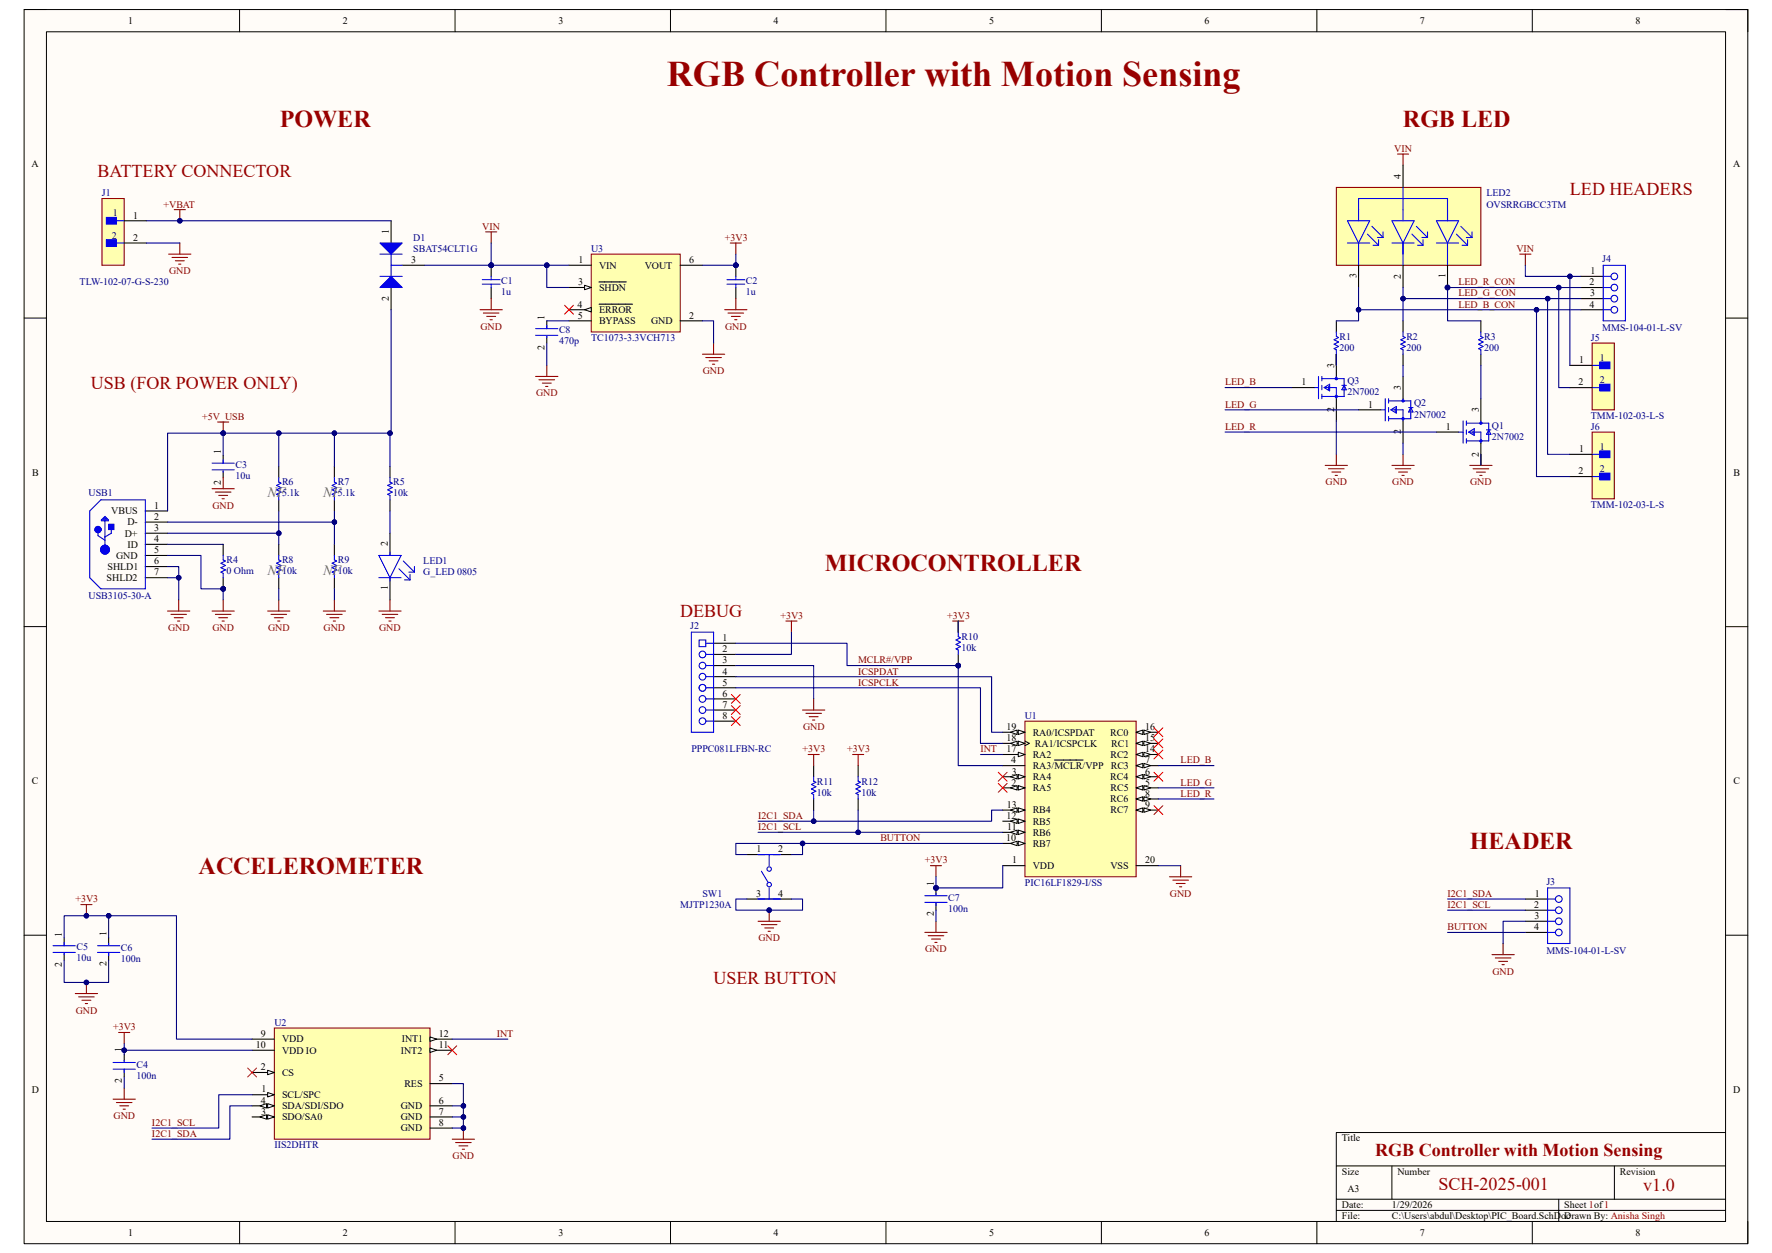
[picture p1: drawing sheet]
# Altium schematic sheet PIC_Board.SchDoc
size A3; SheetNumber: 1; SheetTotal: 1

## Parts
C1  1u  [CAPC2013X140X50NL20T25]
C2  1u  [CAPC2013X140X50NL20T25]
C3  10u  [FP-GRM188-0_2-MFG]
C4  100n  [FP-AC1210-0_85-MFG]
C5  10u  [FP-GRM188-0_2-MFG]
C6  100n  [FP-AC1210-0_85-MFG]
C7  100n  [FP-AC1210-0_85-MFG]
C8  470p  [FP-C0402-BB-MFG]
D1  SBAT54CLT1G  [ONSC-SOT-23-3-318-08_V]
J1  TLW-102-07-G-S-230  [FP-MTLW-102-07-G-S-230-MFG]
J2  PPPC081LFBN-RC  [SLIN-PPPC081LFBN-RC_V]
J3  MMS-104-01-L-SV  [SMTC-MMS-104-01-X-SV]
J4  MMS-104-01-L-SV  [SMTC-MMS-104-01-X-SV]
J5  TMM-102-03-L-S  [FP-TMM-102-03-L-S-MFG]
J6  TMM-102-03-L-S  [FP-TMM-102-03-L-S-MFG]
LED1  G_LED 0805  [FP-LG_R971-MFG]
LED2  OVSRRGBCC3TM  [FP-OVSRRGBCC3TM-MFG]
Q1  2N7002  [FP-PG-SOT23-3-MFG]
Q2  2N7002  [FP-PG-SOT23-3-MFG]
Q3  2N7002  [FP-PG-SOT23-3-MFG]
R1  200  [RESC3225X60X45ML20T20]
R2  200  [RESC3225X60X45ML20T20]
R3  200  [RESC3225X60X45ML20T20]
R4  0 Ohm  [RESC3116X65X45LL15T20]
R5  10k  [RESC1005X40X20NL05T10]
R6  5.1k  [RESC1005X35X20LL05T10]
R7  5.1k  [RESC1005X35X20LL05T10]
R8  10k  [RESC1005X40X20NL05T10]
R9  10k  [RESC1005X40X20NL05T10]
R10  10k  [RESC1005X40X20NL05T10]
R11  10k  [RESC1005X40X20NL05T10]
R12  10k  [RESC1005X40X20NL05T10]
SW1  MJTP1230A  [FP-MJTP1230A-MFG]
U1  PIC16LF1829-I/SS  [MCHP-SSOP-SS20_L]
U2  IIS2DHTR  [FP-LGA-12-8365767-MFG]
U3  TC1073-3.3VCH713  [SOT-23-CH6_M]
USB1  USB3105-30-A  [GCT-USB3105-30-A_V]

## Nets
+3V3: C2.2 C4.1 C5.1 C6.1 C7.1 J2.2 R10.2 R11.2 R12.2 U1.1(VDD) U2.9(VDD) U2.10(VDD_IO) U3.6(VOUT)
+5V_USB: C3.1 D1.2(A2) R5.2 R6.2 R7.2 USB1.1(VBUS)
+VBAT: D1.1(A1) J1.1
GND: C1.1 C2.1 C3.2 C4.2 C5.2 C6.2 C7.2 C8.2 J1.2 J2.3 J3.3 LED1.1(C) Q1.2(source) Q2.2(source) Q3.2(source) R4.1 R8.1 R9.1 SW1.3 SW1.4 U1.20(VSS) U2.5(RES) U2.6(GND) U2.7(GND) U2.8(GND) U3.2(GND) USB1.5(GND) USB1.6(SHLD1) USB1.7(SHLD2)
VIN: C1.2 D1.3(K) J4.1 J5.1 LED2.4(ANODE) U3.1(VIN) U3.3(~{SHDN})
BUTTON: J3.4 SW1.1 SW1.2 U1.10(RB7)
I2C1_SCL: J3.2 R12.1 U1.11(RB6) U2.1(SCL/SPC)
I2C1_SDA: J3.1 R11.1 U1.13(RB4) U2.4(SDA/SDI/SDO)
ICSPCLK: J2.5 U1.18(RA1/ICSPCLK)
ICSPDAT: J2.4 U1.19(RA0/ICSPDAT)
INT: U1.17(RA2) U2.12(INT1)
LED_B: Q3.1(gate) U1.7(RC3)
LED_B_CON: J4.4 J6.2 LED2.3(B) R1.2
LED_G: Q2.1(gate) U1.5(RC5)
LED_G_CON: J4.3 J6.1 LED2.2(G) R2.2
LED_R: Q1.1(gate) U1.8(RC6)
LED_R_CON: J4.2 J5.2 LED2.1(R) R3.2
MCLR#/VPP: J2.1 R10.1 U1.4(RA3/~{MCLR}/VPP)
NetC8_1: C8.1 U3.5(BYPASS)
NetLED1_2: LED1.2(A) R5.1
NetQ1_3: Q1.3(drain) R3.1
NetQ2_3: Q2.3(drain) R2.1
NetQ3_3: Q3.3(drain) R1.1
NetR4_2: R4.2 USB1.4(ID)
NetR6_1: R6.1 R8.2 USB1.3(D+)
NetR7_1: R7.1 R9.2 USB1.2(D-)

Not connected (* = marked no-connect by the designer): J2 6* 7* 8*; U1 2(RA5)* 3(RA4)* 6(RC4)* 9(RC7)* 12(RB5) 14(RC2)* 15(RC1)* 16(RC0)*; U2 2(CS)* 3(SDO/SA0) 11(INT2)*; U3 4(~{ERROR})*

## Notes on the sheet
- RGB Controller with Motion Sensing
- POWER
- RGB LED
- (near J1) BATTERY CONNECTOR
- LED HEADERS
- USB (FOR POWER ONLY)
- @{"Id":"EYHPTSED\FGOONKXP","ObjectType":2} is an extra cap we used
  KEEP NOTE
- (near R6) NF
- (near R7) NF
- (near R8) NF
- (near R9) NF
- MICROCONTROLLER
- (near J2) DEBUG
- ACCELEROMETER
- HEADER
- USER BUTTON
- SCH-2025-001
- 1
- v1.0
- Anisha Singh
